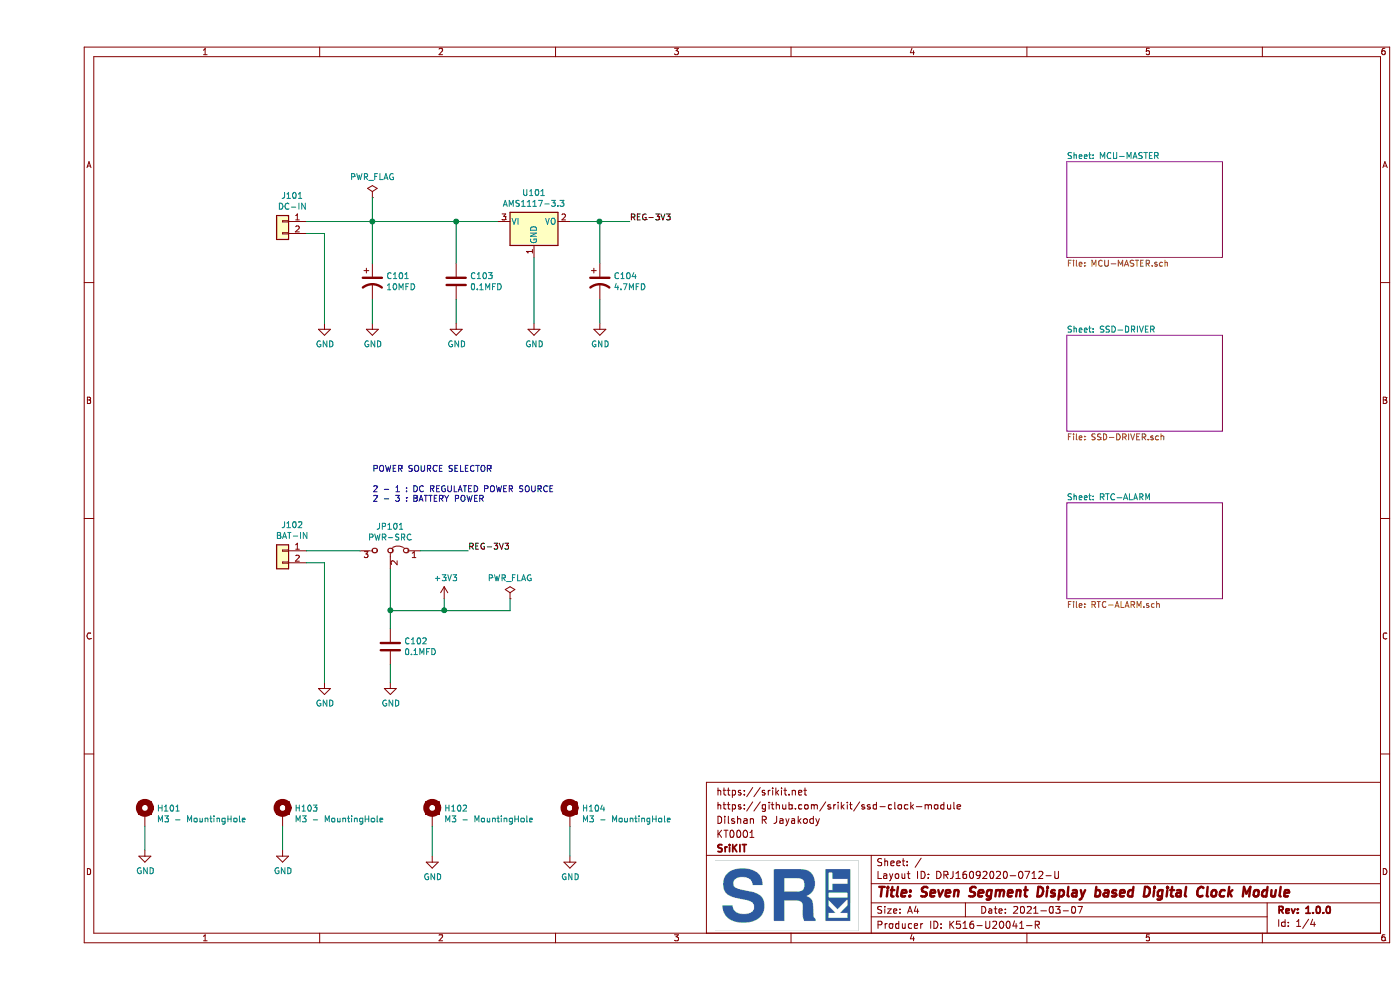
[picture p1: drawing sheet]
EESchema Schematic File Version 4
EELAYER 30 0
EELAYER END
$Descr A4 11693 8268
encoding utf-8
Sheet 1 4
Title "Seven Segment Display based Digital Clock Module"
Date "2021-03-07"
Rev "1.0.0"
Comp "SriKIT"
Comment1 "KT0001"
Comment2 "Dilshan R Jayakody"
Comment3 "https://github.com/srikit/ssd-clock-module"
Comment4 "https://srikit.net"
$EndDescr
$Sheet
S 8600 1350 1300 800 
U 5F8CE6A0
F0 "MCU-MASTER" 50
F1 "MCU-MASTER.sch" 50
$EndSheet
$Sheet
S 8600 2800 1300 800 
U 5F8DB94B
F0 "SSD-DRIVER" 50
F1 "SSD-DRIVER.sch" 50
$EndSheet
$Sheet
S 8600 4200 1300 800 
U 5F8F7D19
F0 "RTC-ALARM" 50
F1 "RTC-ALARM.sch" 50
$EndSheet
$Comp
L Connector_Generic:Conn_01x02 J101
U 1 1
P 2050 1850
F 0 "J101" H 1968 2067 50  0000 C CNN
F 1 "DC-IN" H 1968 1976 50  0000 C CNN
F 2 "Connector_Phoenix_MC:PhoenixContact_MCV_1,5_2-G-3.5_1x02_P3.50mm_Vertical" H 2050 1850 50  0001 C CNN
F 3 "~" H 2050 1850 50  0001 C CNN
	1    2050 1850
	-1   0    0    -1  
$EndComp
$Comp
L Regulator_Linear:AMS1117-3.3 U101
U 1 1
P 4150 1850
F 0 "U101" H 4150 2092 50  0000 C CNN
F 1 "AMS1117-3.3" H 4150 2001 50  0000 C CNN
F 2 "Package_TO_SOT_SMD:SOT-223-3_TabPin2" H 4150 2050 50  0001 C CNN
F 3 "http://www.advanced-monolithic.com/pdf/ds1117.pdf" H 4250 1600 50  0001 C CNN
	1    4150 1850
	1    0    0    -1  
$EndComp
$Comp
L Device:C C103
U 1 1
P 3500 2350
F 0 "C103" H 3615 2396 50  0000 L CNN
F 1 "0.1MFD" H 3615 2305 50  0000 L CNN
F 2 "Capacitor_SMD:C_0805_2012Metric_Pad1.15x1.40mm_HandSolder" H 3538 2200 50  0001 C CNN
F 3 "~" H 3500 2350 50  0001 C CNN
	1    3500 2350
	1    0    0    -1  
$EndComp
$Comp
L Device:CP1 C101
U 1 1
P 2800 2350
F 0 "C101" H 2915 2396 50  0000 L CNN
F 1 "10MFD" H 2915 2305 50  0000 L CNN
F 2 "Capacitor_THT:CP_Radial_D5.0mm_P2.50mm" H 2800 2350 50  0001 C CNN
F 3 "~" H 2800 2350 50  0001 C CNN
	1    2800 2350
	1    0    0    -1  
$EndComp
$Comp
L Device:CP1 C104
U 1 1
P 4700 2350
F 0 "C104" H 4815 2396 50  0000 L CNN
F 1 "4.7MFD" H 4815 2305 50  0000 L CNN
F 2 "Capacitor_THT:CP_Radial_D5.0mm_P2.50mm" H 4700 2350 50  0001 C CNN
F 3 "~" H 4700 2350 50  0001 C CNN
	1    4700 2350
	1    0    0    -1  
$EndComp
$Comp
L Device:C C102
U 1 1
P 2950 5400
F 0 "C102" H 3065 5446 50  0000 L CNN
F 1 "0.1MFD" H 3065 5355 50  0000 L CNN
F 2 "Capacitor_SMD:C_0805_2012Metric_Pad1.15x1.40mm_HandSolder" H 2988 5250 50  0001 C CNN
F 3 "~" H 2950 5400 50  0001 C CNN
	1    2950 5400
	1    0    0    -1  
$EndComp
$Comp
L power:GND #PWR0107
U 1 1
P 4150 2700
F 0 "#PWR0107" H 4150 2450 50  0001 C CNN
F 1 "GND" H 4155 2527 50  0000 C CNN
F 2 "" H 4150 2700 50  0001 C CNN
F 3 "" H 4150 2700 50  0001 C CNN
	1    4150 2700
	1    0    0    -1  
$EndComp
$Comp
L power:GND #PWR0108
U 1 1
P 4700 2700
F 0 "#PWR0108" H 4700 2450 50  0001 C CNN
F 1 "GND" H 4705 2527 50  0000 C CNN
F 2 "" H 4700 2700 50  0001 C CNN
F 3 "" H 4700 2700 50  0001 C CNN
	1    4700 2700
	1    0    0    -1  
$EndComp
$Comp
L power:GND #PWR0104
U 1 1
P 2950 5700
F 0 "#PWR0104" H 2950 5450 50  0001 C CNN
F 1 "GND" H 2955 5527 50  0000 C CNN
F 2 "" H 2950 5700 50  0001 C CNN
F 3 "" H 2950 5700 50  0001 C CNN
	1    2950 5700
	1    0    0    -1  
$EndComp
$Comp
L power:GND #PWR0106
U 1 1
P 3500 2700
F 0 "#PWR0106" H 3500 2450 50  0001 C CNN
F 1 "GND" H 3505 2527 50  0000 C CNN
F 2 "" H 3500 2700 50  0001 C CNN
F 3 "" H 3500 2700 50  0001 C CNN
	1    3500 2700
	1    0    0    -1  
$EndComp
$Comp
L power:GND #PWR0103
U 1 1
P 2800 2700
F 0 "#PWR0103" H 2800 2450 50  0001 C CNN
F 1 "GND" H 2805 2527 50  0000 C CNN
F 2 "" H 2800 2700 50  0001 C CNN
F 3 "" H 2800 2700 50  0001 C CNN
	1    2800 2700
	1    0    0    -1  
$EndComp
$Comp
L power:GND #PWR0101
U 1 1
P 2400 2700
F 0 "#PWR0101" H 2400 2450 50  0001 C CNN
F 1 "GND" H 2405 2527 50  0000 C CNN
F 2 "" H 2400 2700 50  0001 C CNN
F 3 "" H 2400 2700 50  0001 C CNN
	1    2400 2700
	1    0    0    -1  
$EndComp
Wire Wire Line
	2250 1850 2800 1850
Wire Wire Line
	2250 1950 2400 1950
Wire Wire Line
	2400 1950 2400 2700
Wire Wire Line
	2800 2200 2800 1850
Connection ~ 2800 1850
Wire Wire Line
	2800 1850 3500 1850
Wire Wire Line
	3500 2200 3500 1850
Connection ~ 3500 1850
Wire Wire Line
	3500 1850 3850 1850
Wire Wire Line
	2800 2700 2800 2500
Wire Wire Line
	3500 2700 3500 2500
Wire Wire Line
	4150 2150 4150 2700
Wire Wire Line
	4450 1850 4700 1850
Wire Wire Line
	4700 2700 4700 2500
Wire Wire Line
	4700 2200 4700 1850
Wire Wire Line
	4950 1850 4700 1850
Connection ~ 4700 1850
Text Label 4950 1850 0    50   ~ 0
REG-3V3
$Comp
L Connector_Generic:Conn_01x02 J102
U 1 1
P 2050 4600
F 0 "J102" H 1968 4817 50  0000 C CNN
F 1 "BAT-IN" H 1968 4726 50  0000 C CNN
F 2 "Connector_Wire:SolderWire-0.75sqmm_1x02_P7mm_D1.25mm_OD3.5mm" H 2050 4600 50  0001 C CNN
F 3 "~" H 2050 4600 50  0001 C CNN
	1    2050 4600
	-1   0    0    -1  
$EndComp
$Comp
L Jumper:Jumper_3_Bridged12 JP101
U 1 1
P 2950 4600
F 0 "JP101" H 2950 4804 50  0000 C CNN
F 1 "PWR-SRC" H 2950 4713 50  0000 C CNN
F 2 "Connector_PinSocket_2.54mm:PinSocket_1x03_P2.54mm_Vertical" H 2950 4600 50  0001 C CNN
F 3 "~" H 2950 4600 50  0001 C CNN
	1    2950 4600
	-1   0    0    -1  
$EndComp
Wire Wire Line
	2250 4600 2700 4600
Wire Wire Line
	3600 4600 3200 4600
Text Label 3600 4600 0    50   ~ 0
REG-3V3
$Comp
L power:+3V3 #PWR0105
U 1 1
P 3400 5000
F 0 "#PWR0105" H 3400 4850 50  0001 C CNN
F 1 "+3V3" H 3415 5173 50  0000 C CNN
F 2 "" H 3400 5000 50  0001 C CNN
F 3 "" H 3400 5000 50  0001 C CNN
	1    3400 5000
	1    0    0    -1  
$EndComp
Wire Wire Line
	2950 4750 2950 5100
Wire Wire Line
	3400 5000 3400 5100
Wire Wire Line
	3400 5100 2950 5100
$Comp
L power:GND #PWR0102
U 1 1
P 2400 5700
F 0 "#PWR0102" H 2400 5450 50  0001 C CNN
F 1 "GND" H 2405 5527 50  0000 C CNN
F 2 "" H 2400 5700 50  0001 C CNN
F 3 "" H 2400 5700 50  0001 C CNN
	1    2400 5700
	1    0    0    -1  
$EndComp
Wire Wire Line
	2250 4700 2400 4700
Text Notes 2800 3950 0    50   ~ 0
POWER SOURCE SELECTOR
Text Notes 2800 4200 0    50   ~ 0
2 - 1 : DC REGULATED POWER SOURCE\n2 - 3 : BATTERY POWER
Wire Wire Line
	2400 5700 2400 4700
Wire Wire Line
	2950 5250 2950 5100
Connection ~ 2950 5100
Wire Wire Line
	2950 5700 2950 5550
$Comp
L power:PWR_FLAG #FLG0101
U 1 1
P 2800 1650
F 0 "#FLG0101" H 2800 1725 50  0001 C CNN
F 1 "PWR_FLAG" H 2800 1823 50  0000 C CNN
F 2 "" H 2800 1650 50  0001 C CNN
F 3 "~" H 2800 1650 50  0001 C CNN
	1    2800 1650
	1    0    0    -1  
$EndComp
Wire Wire Line
	2800 1650 2800 1850
$Comp
L power:PWR_FLAG #FLG0102
U 1 1
P 3950 5000
F 0 "#FLG0102" H 3950 5075 50  0001 C CNN
F 1 "PWR_FLAG" H 3950 5173 50  0000 C CNN
F 2 "" H 3950 5000 50  0001 C CNN
F 3 "~" H 3950 5000 50  0001 C CNN
	1    3950 5000
	1    0    0    -1  
$EndComp
Wire Wire Line
	3400 5100 3950 5100
Wire Wire Line
	3950 5100 3950 5000
Connection ~ 3400 5100
$Comp
L Mechanical:MountingHole_Pad H101
U 1 1
P 900 6800
F 0 "H101" H 1000 6849 50  0000 L CNN
F 1 "M3 - MountingHole" H 1000 6758 50  0000 L CNN
F 2 "MountingHole:MountingHole_3.2mm_M3_Pad" H 900 6800 50  0001 C CNN
F 3 "~" H 900 6800 50  0001 C CNN
	1    900  6800
	1    0    0    -1  
$EndComp
$Comp
L Mechanical:MountingHole_Pad H102
U 1 1
P 3300 6800
F 0 "H102" H 3400 6849 50  0000 L CNN
F 1 "M3 - MountingHole" H 3400 6758 50  0000 L CNN
F 2 "MountingHole:MountingHole_3.2mm_M3_Pad" H 3300 6800 50  0001 C CNN
F 3 "~" H 3300 6800 50  0001 C CNN
	1    3300 6800
	1    0    0    -1  
$EndComp
$Comp
L Mechanical:MountingHole_Pad H103
U 1 1
P 2050 6800
F 0 "H103" H 2150 6849 50  0000 L CNN
F 1 "M3 - MountingHole" H 2150 6758 50  0000 L CNN
F 2 "MountingHole:MountingHole_3.2mm_M3_Pad" H 2050 6800 50  0001 C CNN
F 3 "~" H 2050 6800 50  0001 C CNN
	1    2050 6800
	1    0    0    -1  
$EndComp
$Comp
L Mechanical:MountingHole_Pad H104
U 1 1
P 4450 6800
F 0 "H104" H 4550 6849 50  0000 L CNN
F 1 "M3 - MountingHole" H 4550 6758 50  0000 L CNN
F 2 "MountingHole:MountingHole_3.2mm_M3_Pad" H 4450 6800 50  0001 C CNN
F 3 "~" H 4450 6800 50  0001 C CNN
	1    4450 6800
	1    0    0    -1  
$EndComp
$Comp
L power:GND #PWR0109
U 1 1
P 900 7100
F 0 "#PWR0109" H 900 6850 50  0001 C CNN
F 1 "GND" H 905 6927 50  0000 C CNN
F 2 "" H 900 7100 50  0001 C CNN
F 3 "" H 900 7100 50  0001 C CNN
	1    900  7100
	1    0    0    -1  
$EndComp
$Comp
L power:GND #PWR0110
U 1 1
P 2050 7100
F 0 "#PWR0110" H 2050 6850 50  0001 C CNN
F 1 "GND" H 2055 6927 50  0000 C CNN
F 2 "" H 2050 7100 50  0001 C CNN
F 3 "" H 2050 7100 50  0001 C CNN
	1    2050 7100
	1    0    0    -1  
$EndComp
$Comp
L power:GND #PWR0111
U 1 1
P 3300 7150
F 0 "#PWR0111" H 3300 6900 50  0001 C CNN
F 1 "GND" H 3305 6977 50  0000 C CNN
F 2 "" H 3300 7150 50  0001 C CNN
F 3 "" H 3300 7150 50  0001 C CNN
	1    3300 7150
	1    0    0    -1  
$EndComp
$Comp
L power:GND #PWR0112
U 1 1
P 4450 7150
F 0 "#PWR0112" H 4450 6900 50  0001 C CNN
F 1 "GND" H 4455 6977 50  0000 C CNN
F 2 "" H 4450 7150 50  0001 C CNN
F 3 "" H 4450 7150 50  0001 C CNN
	1    4450 7150
	1    0    0    -1  
$EndComp
Wire Wire Line
	900  6900 900  7100
Wire Wire Line
	2050 6900 2050 7100
Wire Wire Line
	3300 6900 3300 7150
Wire Wire Line
	4450 6900 4450 7150
$EndSCHEMATC
